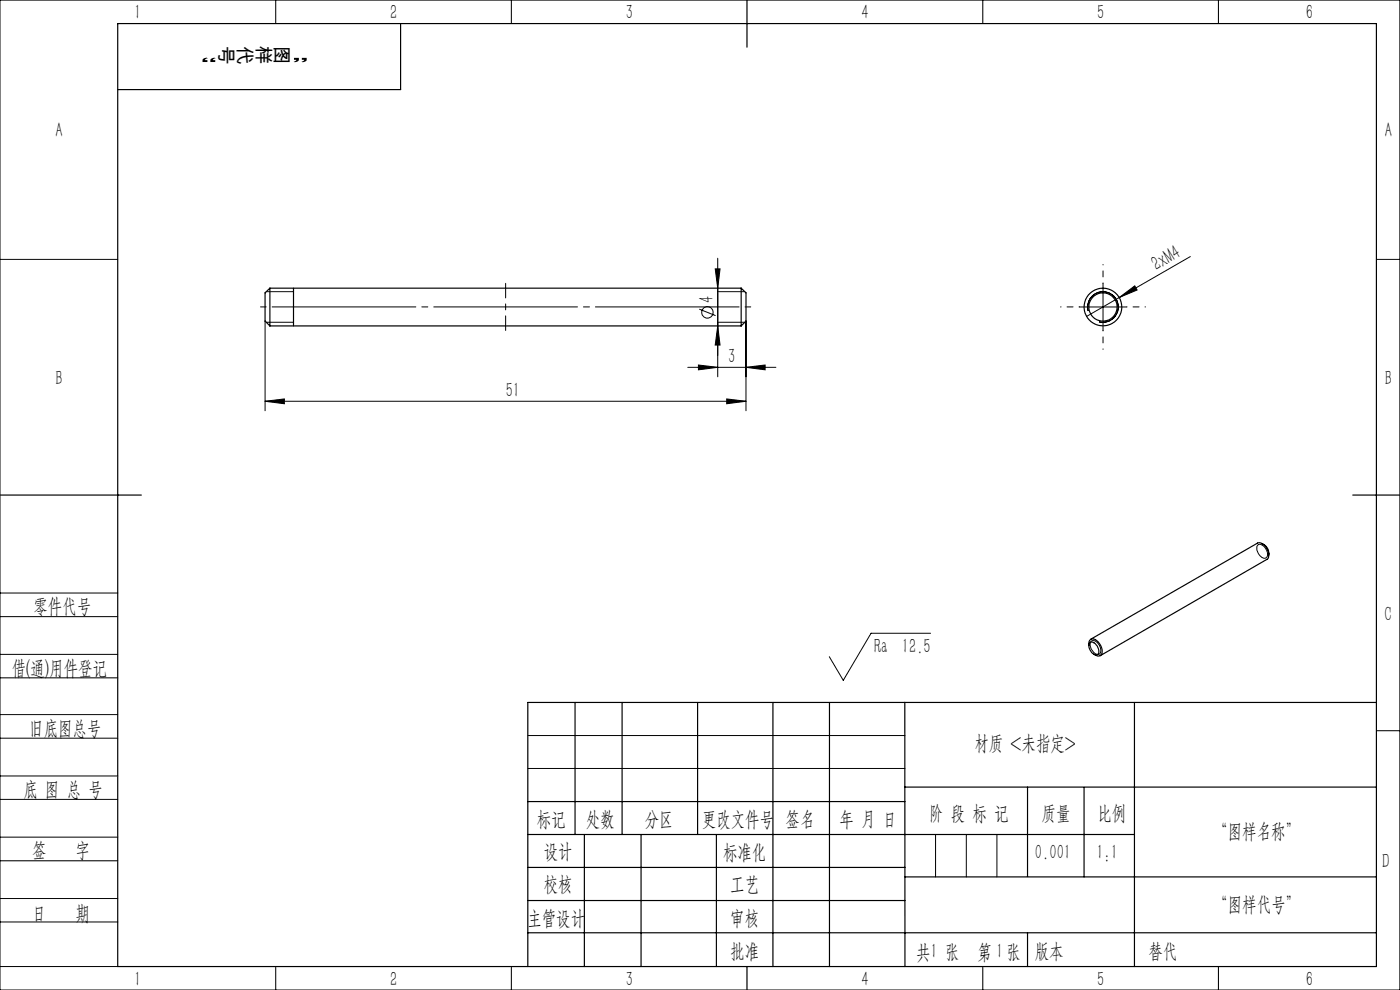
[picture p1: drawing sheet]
<svg xmlns="http://www.w3.org/2000/svg" width="297mm" height="210mm" viewBox="0 0 297 210" stroke-linecap="round" stroke-linejoin="round" font-family="sans-serif">
<g fill="none" stroke="#000" stroke-width=".21">
<path d="M0 0h297v210h-297zM58.5 0v5M108.5 0v5M208.5 0v5M258.5 0v5M0 55h25M151.7 57h1.1l-.5 4.1zM152.3 54.8v25.1M252.5 54.4l-15 8.7M292 55h5M56.2 68.1v19M56.5 68.4h5.8"/>
<path d="M56.5 61.9h5.8M145.9 77.9h18.7M148.2 77.4l4.1 .5-4.1 .5zM148.3 65.6l3.5 1.3M152.3 68.4h5.7M152.3 61.9h5.7M152.3 69.1l.5 4.1h-1.1zM158.3 77.9l4-.5v1zM158.3 68.1v19M229 65.1h10M230.9 66a3.2 3.2 0 0 1 2.8-4.1 3.2 3.2 0 0 1 3.5 3.5 3.2 3.2 0 0 1-4 2.9M234 60.1v10"/>
<path d="M237.5 63.1l3.2-2.5 .5 .9zM237.5 63.1l-7 4M56.2 85.1l4.1-.5v1zM56.2 85.1h102.1M154.2 84.6l4.1 .5-4.1 .5zM266.8 115.7a1.03 1.03 0 0 1 1.6 .5 1.65 1.65 0 0 1 .2 2.1 1.9 1.9 0 0 1-2-2zM0 138.8h25M0 125.8h25M0 130.8h25M197.4 134.3h-12.6l-5.9 10-3-5M231.5 136a1.53 1.53 0 0 1 1.9 1.4l.1 .1a.84 .84 0 0 1-.3 1.2 .84 .84 0 0 1-1.2-.3 1.94 1.94 0 0 1-.5-2.4zM0 143.8h25"/>
<path d="M0 156.6h25M0 151.6h25M112 156h80M292 155h5M0 169.6h25M0 164.6h25M0 177.6h25M112 163h80M198.5 177v9M205 177v9M211.5 177v9M0 182.6h25"/>
<path d="M0 190.6h25M0 195.6h25M0 205h25M58.5 205v5M108.5 205v5M208.5 205v5M258.5 205v5"/>
<circle cx="150.1" cy="66.3" r="1.22"/>
</g>
<path d="M159.3 65.1h-104" fill="none" stroke="#000" stroke-width=".21" stroke-dasharray="30.5 1.3 1.3 1.3" stroke-dashoffset="-2.5"/>
<path d="M107.3 70.1v-10" fill="none" stroke="#000" stroke-width=".21" stroke-dasharray="30.5 1.3 1.3 1.3" stroke-dashoffset="27.4"/>
<g fill="none" stroke="#000" stroke-width=".25">
<path d="M25 5h267v200h-267zM85 5v14h-60M158.5 0v10M57.3 61.1v8M57.3 61.1l-1.1 1v6l1.1 1M57.3 69.1h99.9M57.3 61.1h99.9M62.3 61.1v8M152.3 61.1v8M157.2 61.1l1.1 1v6l-1.1 1M157.2 61.1v8M0 105h30"/>
<path d="M267.8 115.3l-.6-.2-.4 .1-35.4 20.4M267.8 115.3a2.67 2.67 0 0 1 1.1 3.3l-35.5 20.5M267.8 115.3a2.31 2.31 0 0 1 1.4 2.4M287 105h10M231 136.9a.98 .98 0 0 1 .2-1 .98 .98 0 0 1 1-.3 2.6 2.6 0 0 1 1.3 3.4 1.09 1.09 0 0 1-1.4-.2M231.1 136.4a1.08 1.08 0 0 1 1.6 .6 1.3 1.3 0 0 1 0 1.9 1.95 1.95 0 0 1-1.6-2.5zM122 149v28M132 149v28M148 149v28M164 149v56M176 149v56M191.9 149l.1 56"/>
<path d="M240.7 149v56M292 149h-180v56M112 177h128.7M112 170h80M124 177v28M136 177v28M152 177v28M191.9 167h100.1M218 167v18.9M230 167v19M112 197.9h180M112 184h80"/>
<path d="M112 191h80M192 186h100M218 197.9v7.1M158.5 205v5"/>
<circle cx="234" cy="65.1" r="4"/>
<circle cx="234" cy="65.1" r="3"/>
</g>
<path d="M229 65.1h-4M234 60.1v-4M234 70.1v4M239 65.1h4" fill="none" stroke="#000" stroke-width=".21" stroke-dasharray="30.5 1.3 1.3 1.3" stroke-dashoffset="30.4"/>
<g fill="#000">
<path d="M237.5 63.1l3.2-2.5 .5 .9z"/>
<path d="M151.7 57h1.1l-.5 4.1zM152.3 69.1l.5 4.1h-1.1z"/>
<path d="M56.2 85.1l4.1-.5v1zM154.2 84.6l4.1 .5-4.1 .5zM148.2 77.4l4.1 .5-4.1 .5zM158.3 77.9l4-.5v1z"/>
</g>
<g font-size="4.4">
<text x="28.5" y="4.1">1</text>
<text x="82.7" y="4.1">2</text>
<text x="132.7" y="4.1">3</text>
<text x="182.7" y="4.1">4</text>
<text x="232.7" y="4.1">5</text>
<text x="277" y="4.1">6</text>
<text x="11.7" y="29.1">A</text>
<text x="293.8" y="29.1">A</text>
<text x="245.4" y="57.6" transform="rotate(-30 245.4 57.6)">2xM4</text>
<text x="151.4" y="64.2" transform="rotate(-90 151.4 64.2)">4</text>
<text x="154.5" y="77">3</text>
<text x="11.7" y="81.6">B</text>
<text x="293.8" y="81.6">B</text>
<text x="107.3" y="84.2">51</text>
<text x="7.1" y="130.1">零件代号</text>
<text x="293.7" y="131.6">C</text>
<text x="2.5" y="143.2">借(通)用件登记</text>
<text x="185.5" y="138.4">Ra</text>
<text x="191.3" y="138.4">12.5</text>
<text x="6.2" y="155.8">旧底图总号</text>
<text x="206.7" y="159.1">材质 &lt;未指定&gt;</text>
<text x="5" y="168.9">底 图 总 号</text>
<text x="197.1" y="173.8">阶 段 标 记</text>
<text x="221" y="173.8">质量</text>
<text x="232.8" y="173.8">比例</text>
<text x="113.9" y="175.2">标记</text>
<text x="124.3" y="175.2">处数</text>
<text x="136.8" y="175.2">分区</text>
<text x="148.9" y="175.2">更改文件号</text>
<text x="166.7" y="175.2">签名</text>
<text x="178.1" y="175.2">年 月 日</text>
<text x="257.4" y="177.8">“图样名称”</text>
<text x="6.8" y="181.9">签</text>
<text x="16" y="181.9">字</text>
<text x="115.3" y="182.1">设计</text>
<text x="153.4" y="182.2">标准化</text>
<text x="219.6" y="182.1">0.001</text>
<text x="232.6" y="182.1">1:1</text>
<text x="293.2" y="184.1">D</text>
<text x="115.3" y="189">校核</text>
<text x="154.9" y="189">工艺</text>
<text x="6.8" y="195.2">日</text>
<text x="16" y="195.2">期</text>
<text x="111.9" y="196.2">主管设计</text>
<text x="154.9" y="196.2">审核</text>
<text x="257.4" y="193.2">“图样代号”</text>
<text x="154.9" y="203.1">批准</text>
<text x="194.4" y="203.4">共 张</text>
<text x="197.4" y="203.1">1</text>
<text x="207.4" y="203.4">第 张</text>
<text x="211.3" y="203.1">1</text>
<text x="219.5" y="203.1">版本</text>
<text x="243.6" y="203.1">替代</text>
<text x="28.5" y="209.1">1</text>
<text x="82.7" y="209.1">2</text>
<text x="132.7" y="209.1">3</text>
<text x="182.7" y="209.1">4</text>
<text x="232.7" y="209.1">5</text>
<text x="277" y="209.1">6</text>
</g>
<g font-size="4">
<text x="46.1" y="10.3" transform="rotate(-180 46.1 10.3)">”</text>
<text x="46.6" y="9.8" transform="rotate(90 46.6 9.8)">号</text>
<text x="50.5" y="9.8" transform="rotate(90 50.5 9.8)">代</text>
<text x="54.5" y="9.8" transform="rotate(90 54.5 9.8)">样</text>
<text x="58.4" y="9.8" transform="rotate(90 58.4 9.8)">图</text>
<text x="65.5" y="10.3" transform="rotate(-180 65.5 10.3)">“</text>
</g>
</svg>
